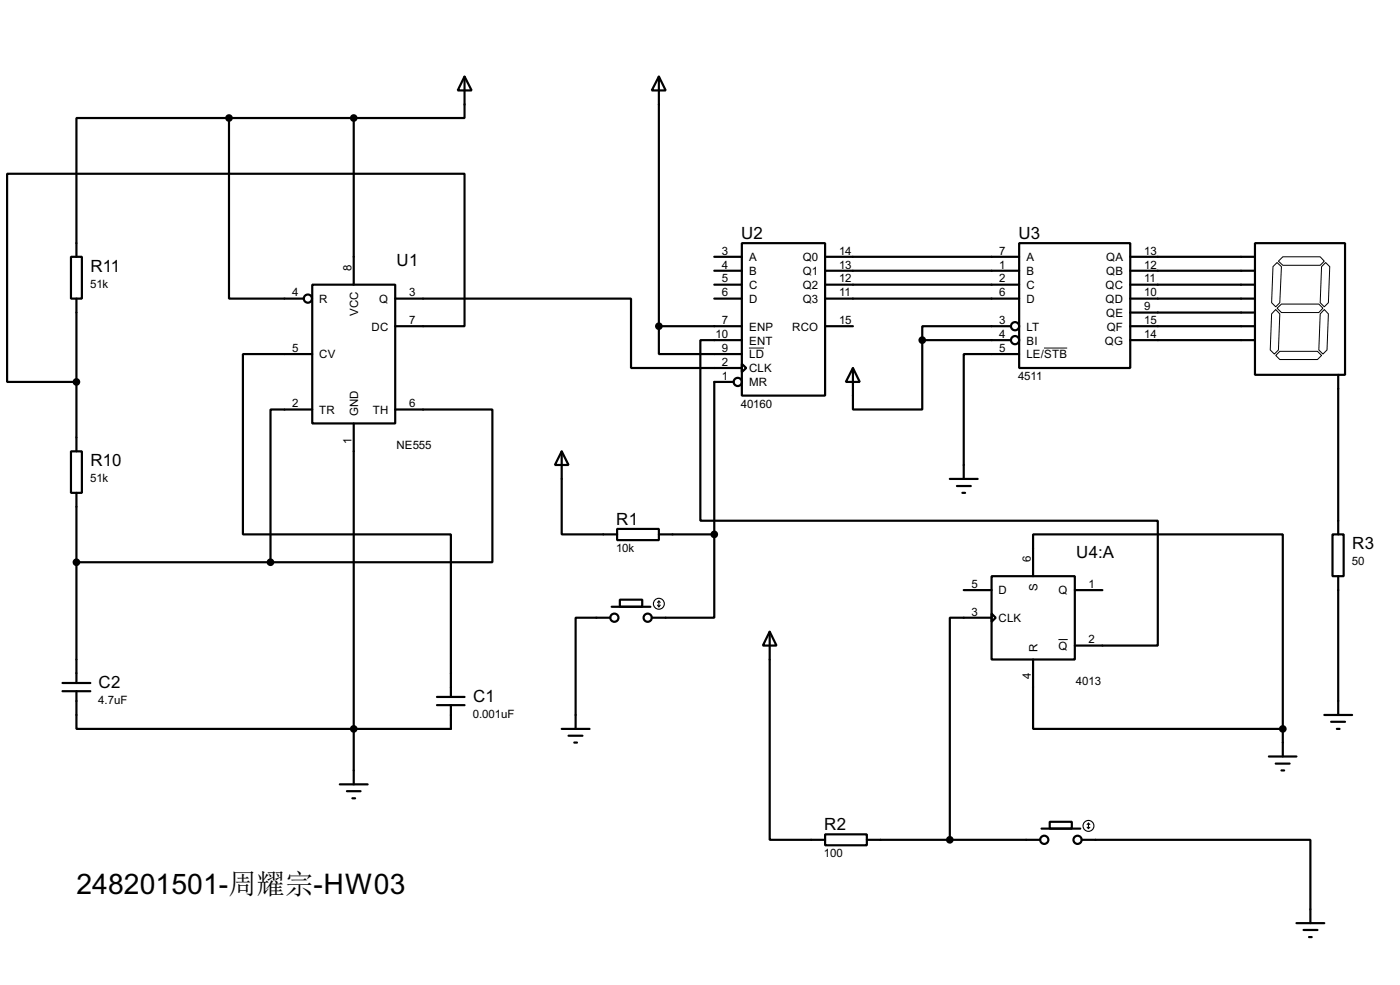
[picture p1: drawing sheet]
<svg xmlns="http://www.w3.org/2000/svg" width="256mm" height="180mm" viewBox="0 0 256 180" stroke-linecap="round" stroke-linejoin="round" font-family="sans-serif">
<g fill="none" stroke="#000" stroke-width=".4">
<path d="M85.1 14l1.3 2.6h-2.5zM85.1 14v7.6h-20.3M120.7 14l1.3 2.6h-2.6zM120.7 14v45.7M42 21.6v33.1h13.7M42 21.6h-28v25.4M42 21.6h22.8M64.8 21.6v30.5M13 47h2v7.7h-2zM14 54.7v27.9M57.2 52.1h15.2v25.4h-15.2zM72.4 54.7h43.2v12.7h20.3"/>
<path d="M72.4 59.7h12.7v-27.9h-83.8v38.1h12.7M120.7 59.7v5.1h15.2M120.7 59.7h15.2M130.9 47h5M130.9 49.6h5M130.9 52.1h5M130.9 54.7h5M135.9 44.5h15.3v27.9h-15.3zM151.2 59.7h5.1M151.2 47h35.5M151.2 49.6h35.5M151.2 52.1h35.5"/>
<path d="M151.2 54.7h35.5M185.2 59.7h-16.2v2.6M186.7 44.5h20.4v22.9h-20.4zM207.1 59.7h22.8M207.1 47h22.8M207.1 49.6h22.8M207.1 52.1h22.8M207.1 54.7h22.8M207.1 57.2h22.8M229.9 44.5h16.5v24.1h-16.5zM57.2 64.8h-12.7v33h38.1v29.8M57.2 75h-7.6v27.9"/>
<path d="M64.8 77.5v66.1M72.4 75h17.8v27.9h-40.6M134.4 69.9h-3.5v27.9M135.9 66.6l.8 .8-.8 .7zM135.9 62.3h-7.6v33h83.8v22.9h-15.2M156.3 67.4l1.2 2.5h-2.5zM169 62.3v12.7h-12.7v-7.6M169 62.3h16.2M186.7 64.8h-10.1v22.9M207.1 62.3h22.8M245.2 68.6v29.2M13 82.6h2v7.6h-2z"/>
<path d="M14 90.2v34.8M102.9 82.6l1.3 2.5h-2.5zM102.9 82.6v15.2h10.2M113.1 96.8h7.6v2.1h-7.6zM120.7 97.8h10.2M130.9 97.8v15.3h-11.5M174 87.7h5.1M175.3 89h2.6M176.3 90.2h.5M244.1 97.8h2.1v7.7h-2.1zM14 102.9h35.6M111.8 113.1h-6.3v20.3"/>
<path d="M112.1 111.1h7.1M113.6 109.8h4.1v1.3h-4.1zM141 115.6l1.3 2.6h-2.5zM141 115.6v38.1h10.2M176.6 108h5.1M181.7 105.5h15.2v15.2h-15.2zM181.7 112.3l.7 .8-.7 .7zM181.7 113.1h-7.7v40.6M189.3 105.5v-7.7h45.7v35.6M196.9 108h5.1M245.2 105.5v25.4M11.5 125h5.1"/>
<path d="M11.5 126.5h5.1M14 126.5v6.9h68.6v-4.3M80.1 127.6h5M80.1 129.1h5M102.9 133.4h5.1M104.2 134.7h2.5M105.2 135.9h.5M189.3 120.7v12.7h45.7M232.5 138.5h5M233.7 139.8h2.6M235 133.4v5.1M242.6 130.9h5.1"/>
<path d="M243.9 132.1h2.5M244.9 133.4h.5M62.3 143.6h5.1M63.6 144.8h2.5M64.6 146.1h.5M151.2 152.7h7.6v2h-7.6zM158.8 153.7h31.8M190.8 151.7h7.1M192.3 150.4h4.1v1.3h-4.1zM198.2 153.7h41.9v15.3M234.8 141h.5M237.5 169h5.1"/>
<path d="M238.8 170.2h2.6M239.8 171.5h.5"/>
<circle cx="56.4" cy="54.7" r=".75"/>
<circle cx="185.9" cy="59.7" r=".75"/>
<circle cx="135.1" cy="69.9" r=".75"/>
<circle cx="185.9" cy="62.3" r=".75"/>
<circle cx="112.5" cy="113.1" r=".75"/>
<circle cx="118.6" cy="113.1" r=".75"/>
<circle cx="191.3" cy="153.7" r=".75"/>
<circle cx="197.4" cy="153.7" r=".75"/>
</g>
<path d="M233.2 48.8l.8-.7 .8 .7-.3 6.6-.8 .8-.7-.8zM233.7 56.7l.8 .8-.3 6.6-.7 .7-.8-.7 .3-6.6zM234 56.4l.8-.7h6.8l.8 .7-.8 .8h-6.8zM234.2 47.8l.8-.8h6.9l.7 .8-.7 .8h-6.9zM242.1 48.8l.8-.7 .7 .7-.2 6.6-.8 .8-.7-.8zM242.6 56.7l.8 .8-.3 6.6-.7 .7-.8-.7 .3-6.6zM137.2 63.7h2.8M191.3 63.7h4.2M233.7 65.1l.8-.8h6.9l.7 .8-.7 .7h-6.9zM193.9 117.1h1.7" fill="none" stroke="#000" stroke-width=".18"/>
<g fill="none" stroke="#000" stroke-width=".2">
<path d="M120.5 110.8l.2 .3M120.7 110v1.1M120.7 110l-.2 .3M120.7 110l.3 .3M121 110.8l-.3 .3M199.2 151.4l.2 .3M199.4 150.7v1M199.4 150.7l-.2 .2M199.4 150.7l.3 .2M199.7 151.4l-.3 .3"/>
<circle cx="120.7" cy="110.5" r="1"/>
<circle cx="199.4" cy="151.2" r="1"/>
</g>
<g fill="#000" stroke="#000" stroke-width=".4">
<circle cx="41.9" cy="21.6" r=".5"/>
<circle cx="64.8" cy="21.6" r=".5"/>
<circle cx="120.7" cy="59.7" r=".5"/>
<circle cx="14" cy="69.9" r=".5"/>
<circle cx="168.9" cy="62.3" r=".5"/>
<circle cx="130.8" cy="97.8" r=".5"/>
<circle cx="14" cy="102.9" r=".5"/>
<circle cx="49.5" cy="102.9" r=".5"/>
<circle cx="64.8" cy="133.4" r=".5"/>
<circle cx="235" cy="133.4" r=".5"/>
<circle cx="174" cy="153.7" r=".5"/>
</g>
<text font-size="5.8" x="14" y="163.6">248201501-周耀宗-HW03</text>
<g font-size="3.5">
<text x="135.8" y="43.7">U2</text>
<text x="186.6" y="43.7">U3</text>
<text x="16.6" y="49.7">R11</text>
<text x="72.7" y="48.7">U1</text>
<text x="16.6" y="85.3">R10</text>
<text x="112.9" y="96">R1</text>
<text x="247.7" y="100.5">R3</text>
<text x="197.2" y="102.1">U4:A</text>
<text x="18.1" y="125.9">C2</text>
<text x="86.7" y="128.5">C1</text>
<text x="151" y="151.9">R2</text>
</g>
<g font-size="2.4">
<text x="132.3" y="46.6">3</text>
<text x="137.2" y="47.8">A</text>
<text x="147.1" y="47.8">Q0</text>
<text x="153.7" y="46.6">14</text>
<text x="183.1" y="46.6">7</text>
<text x="188" y="47.8">A</text>
<text x="202.6" y="47.8">QA</text>
<text x="209.6" y="46.6">13</text>
<text x="16.5" y="52.6">51k</text>
<text x="64.4" y="49.6" transform="rotate(-90 64.4 49.6)">8</text>
<text x="132.3" y="49.2">4</text>
<text x="132.3" y="51.7">5</text>
<text x="137.2" y="50.4">B</text>
<text x="137.2" y="52.9">C</text>
<text x="147.1" y="50.4">Q1</text>
<text x="147.1" y="52.9">Q2</text>
<text x="153.7" y="49.2">13</text>
<text x="153.7" y="51.7">12</text>
<text x="183.1" y="49.2">1</text>
<text x="183.1" y="51.7">2</text>
<text x="188" y="50.4">B</text>
<text x="188" y="52.9">C</text>
<text x="202.5" y="52.9">QC</text>
<text x="202.6" y="50.4">QB</text>
<text x="209.6" y="49.2">12</text>
<text x="209.6" y="51.7">11</text>
<text x="53.5" y="54.3">4</text>
<text x="58.5" y="55.4">R</text>
<text x="65.6" y="57.9" transform="rotate(-90 65.6 57.9)">VCC</text>
<text x="69.5" y="55.4">Q</text>
<text x="75" y="59.3">7</text>
<text x="75" y="54.3">3</text>
<text x="132.3" y="54.3">6</text>
<text x="132.3" y="59.3">7</text>
<text x="137.2" y="55.4">D</text>
<text x="147.1" y="55.4">Q3</text>
<text x="153.7" y="54.3">11</text>
<text x="153.7" y="59.3">15</text>
<text x="183.1" y="54.3">6</text>
<text x="183.1" y="59.3">3</text>
<text x="188" y="55.4">D</text>
<text x="202.5" y="55.4">QD</text>
<text x="202.6" y="58">QE</text>
<text x="209.6" y="54.3">10</text>
<text x="209.6" y="56.8">9</text>
<text x="209.6" y="59.3">15</text>
<text x="53.5" y="64.4">5</text>
<text x="58.5" y="65.6">CV</text>
<text x="68.1" y="60.5">DC</text>
<text x="131.1" y="61.9">10</text>
<text x="132.3" y="64.4">9</text>
<text x="137.2" y="60.5">ENP</text>
<text x="137.2" y="63.1">ENT</text>
<text x="137.2" y="65.6">LD</text>
<text x="145.1" y="60.5">RCO</text>
<text x="183.1" y="61.9">4</text>
<text x="183.1" y="64.4">5</text>
<text x="188" y="60.5">LT</text>
<text x="188" y="63.1">BI</text>
<text x="188" y="65.6">LE/STB</text>
<text x="202.4" y="63.1">QG</text>
<text x="202.7" y="60.5">QF</text>
<text x="209.6" y="61.9">14</text>
<text x="132.3" y="67">2</text>
<text x="132.3" y="69.5">1</text>
<text x="137.2" y="68.1">CLK</text>
<text x="137.2" y="70.7">MR</text>
<text x="186.5" y="69.5">4511</text>
<text x="53.5" y="74.6">2</text>
<text x="58.5" y="75.8">TR</text>
<text x="65.6" y="76.2" transform="rotate(-90 65.6 76.2)">GND</text>
<text x="68.3" y="75.8">TH</text>
<text x="75" y="74.6">6</text>
<text x="135.7" y="74.6">40160</text>
<text x="64.4" y="81.2" transform="rotate(-90 64.4 81.2)">1</text>
<text x="72.6" y="82.2">NE555</text>
<text x="16.5" y="88.2">51k</text>
<text x="112.9" y="101.1">10k</text>
<text x="178" y="107.6">5</text>
<text x="188.9" y="102.9" transform="rotate(-90 188.9 102.9)">6</text>
<text x="199.4" y="107.6">1</text>
<text x="247.7" y="103.5">50</text>
<text x="178" y="112.7">3</text>
<text x="182.9" y="108.8">D</text>
<text x="182.9" y="113.9">CLK</text>
<text x="190.1" y="108.1" transform="rotate(-90 190.1 108.1)">S</text>
<text x="193.9" y="108.8">Q</text>
<text x="190.1" y="119.4" transform="rotate(-90 190.1 119.4)">R</text>
<text x="193.9" y="119">Q</text>
<text x="199.4" y="117.8">2</text>
<text x="188.9" y="124.4" transform="rotate(-90 188.9 124.4)">4</text>
<text x="197.1" y="125.4">4013</text>
<text x="18" y="128.9">4.7uF</text>
<text x="86.6" y="131.4">0.001uF</text>
<text x="151" y="156.9">100</text>
</g>
</svg>
